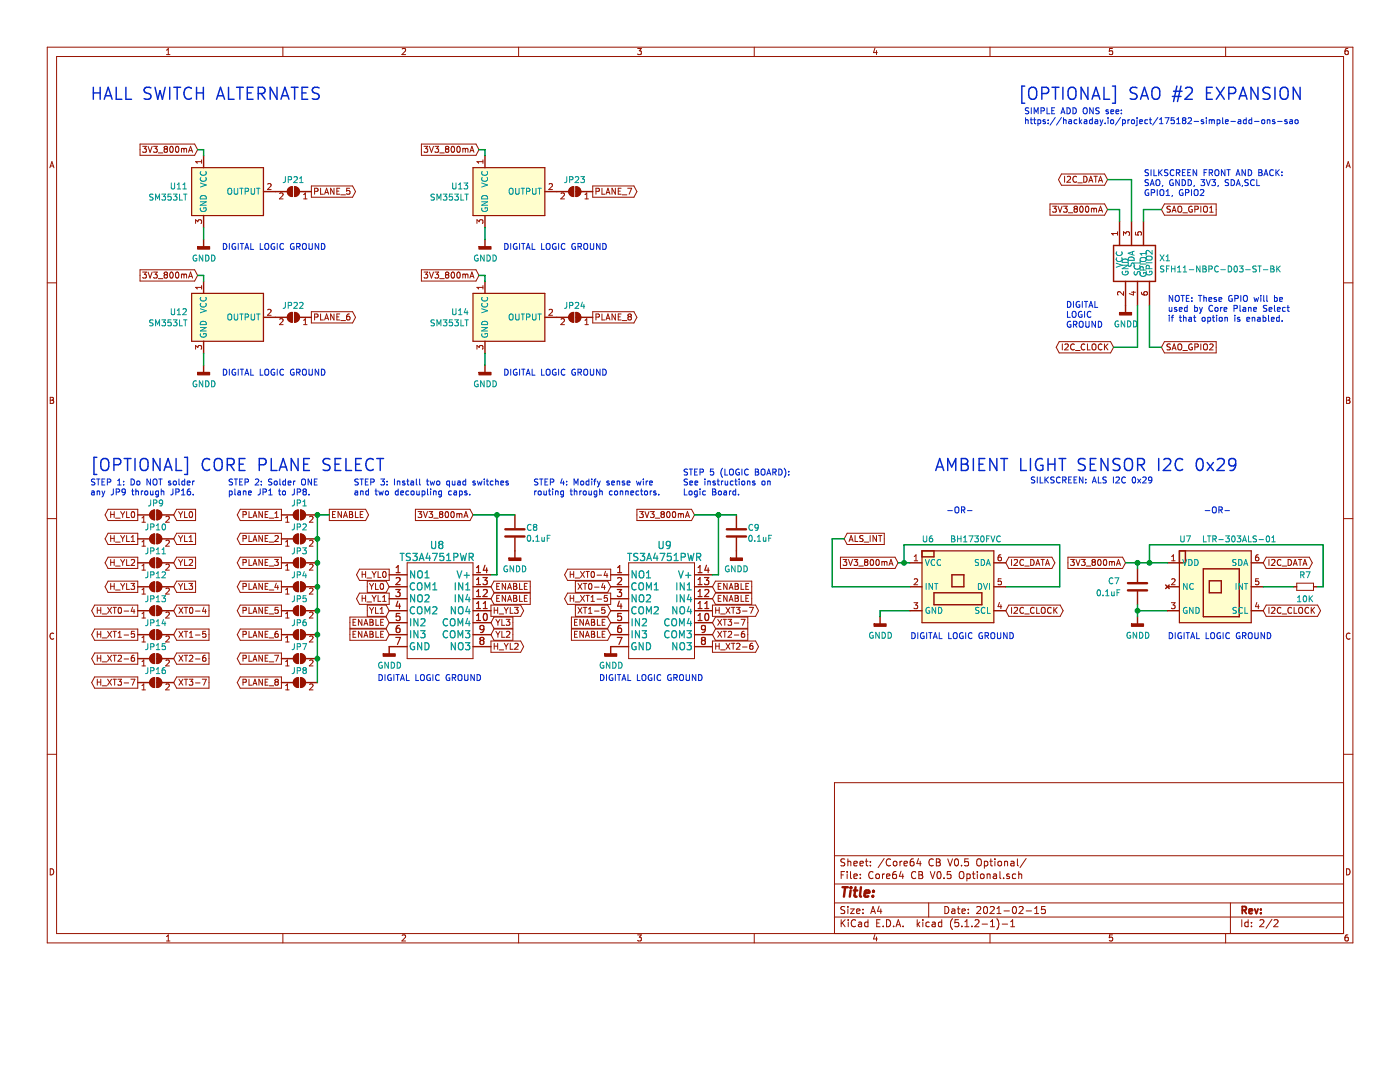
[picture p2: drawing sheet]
EESchema Schematic File Version 4
LIBS:Core64 CB v0.5-cache
EELAYER 29 0
EELAYER END
$Descr A4 11693 8268
encoding utf-8
Sheet 2 2
Title ""
Date "2021-02-15"
Rev ""
Comp ""
Comment1 ""
Comment2 ""
Comment3 ""
Comment4 ""
$EndDescr
$Comp
L Device:C C?
U 1 1
P 9500 4900
AR Path="/604F7C67" Ref="C?"  Part="1" 
AR Path="/604D6360/604F7C67" Ref="C7"  Part="1" 
F 0 "C7" H 9250 4950 50  0000 L CNN
F 1 "0.1uF" H 9150 4850 50  0000 L CNN
F 2 "Capacitor_SMD:C_0805_2012Metric" H 9538 4750 50  0001 C CNN
F 3 "~" H 9500 4900 50  0001 C CNN
	1    9500 4900
	1    0    0    -1  
$EndComp
Text Notes 9750 5350 0    50   ~ 0
DIGITAL LOGIC GROUND
$Comp
L power:GNDD #PWR?
U 1 1
P 9500 5150
AR Path="/604F7C6E" Ref="#PWR?"  Part="1" 
AR Path="/604D6360/604F7C6E" Ref="#PWR0101"  Part="1" 
F 0 "#PWR0101" H 9500 4900 50  0001 C CNN
F 1 "GNDD" H 9504 4995 50  0000 C CNN
F 2 "" H 9500 5150 50  0001 C CNN
F 3 "" H 9500 5150 50  0001 C CNN
	1    9500 5150
	1    0    0    -1  
$EndComp
Wire Wire Line
	9500 5100 9750 5100
Wire Wire Line
	9500 5100 9500 5150
Wire Wire Line
	9500 4700 9500 4750
Text GLabel 9400 4700 0    50   Input ~ 0
3V3_800mA
Text GLabel 10550 4700 2    50   BiDi ~ 0
I2C_DATA
Text GLabel 10550 5100 2    50   BiDi ~ 0
I2C_CLOCK
Wire Wire Line
	9500 4700 9400 4700
Connection ~ 9500 4700
Wire Wire Line
	9500 5100 9500 5050
Connection ~ 9500 5100
$Comp
L Core_64_KiCad_Library:LTR-303ALS-01 U?
U 1 1
P 10150 4900
AR Path="/604F7C7E" Ref="U?"  Part="1" 
AR Path="/604D6360/604F7C7E" Ref="U7"  Part="1" 
F 0 "U7" H 9900 5300 50  0000 C CNN
F 1 "LTR-303ALS-01" H 10350 5300 50  0000 C CNN
F 2 "OptoDevice:Lite-On_LTR-303ALS-01" H 10150 5350 50  0001 C CNN
F 3 "http://optoelectronics.liteon.com/upload/download/DS86-2013-0004/LTR-303ALS-01_DS_V1.pdf" H 9850 5250 50  0001 C CNN
	1    10150 4900
	1    0    0    -1  
$EndComp
Wire Wire Line
	9500 4700 9600 4700
Text Notes 10050 4300 0    50   ~ 0
-OR-
$Comp
L Device:R_Small R?
U 1 1
P 10900 4900
AR Path="/604F7C86" Ref="R?"  Part="1" 
AR Path="/604D6360/604F7C86" Ref="R7"  Part="1" 
F 0 "R7" V 10800 4900 50  0000 C CNN
F 1 "10K" V 11000 4900 50  0000 C CNN
F 2 "Resistor_SMD:R_0805_2012Metric" H 10900 4900 50  0001 C CNN
F 3 "~" H 10900 4900 50  0001 C CNN
	1    10900 4900
	0    1    1    0   
$EndComp
Wire Wire Line
	10550 4900 10800 4900
Wire Wire Line
	11000 4900 11050 4900
Wire Wire Line
	9600 4700 9600 4550
Wire Wire Line
	9600 4550 11050 4550
Wire Wire Line
	11050 4550 11050 4900
Connection ~ 9600 4700
Wire Wire Line
	9600 4700 9750 4700
Text Notes 7600 5350 0    50   ~ 0
DIGITAL LOGIC GROUND
$Comp
L power:GNDD #PWR?
U 1 1
P 7350 5150
AR Path="/604F7C94" Ref="#PWR?"  Part="1" 
AR Path="/604D6360/604F7C94" Ref="#PWR0102"  Part="1" 
F 0 "#PWR0102" H 7350 4900 50  0001 C CNN
F 1 "GNDD" H 7354 4995 50  0000 C CNN
F 2 "" H 7350 5150 50  0001 C CNN
F 3 "" H 7350 5150 50  0001 C CNN
	1    7350 5150
	1    0    0    -1  
$EndComp
Wire Wire Line
	7350 5100 7600 5100
Wire Wire Line
	7350 5100 7350 5150
Text GLabel 7500 4700 0    50   Input ~ 0
3V3_800mA
Text GLabel 8400 4700 2    50   BiDi ~ 0
I2C_DATA
Text GLabel 8400 5100 2    50   BiDi ~ 0
I2C_CLOCK
Wire Wire Line
	7500 4700 7550 4700
Wire Wire Line
	8400 4900 8850 4900
Text Notes 7900 4300 0    50   ~ 0
-OR-
$Comp
L Core_64_KiCad_Library:BH1730FVC U?
U 1 1
P 8000 4900
AR Path="/604F7CA2" Ref="U?"  Part="1" 
AR Path="/604D6360/604F7CA2" Ref="U6"  Part="1" 
F 0 "U6" H 7750 5300 50  0000 C CNN
F 1 "BH1730FVC" H 8150 5300 50  0000 C CNN
F 2 "ALS_BH1730:REG_BD00IC0WHFV-GTR" H 8000 5350 50  0001 C CNN
F 3 "http://optoelectronics.liteon.com/upload/download/DS86-2013-0004/LTR-303ALS-01_DS_V1.pdf" H 7700 5250 50  0001 C CNN
	1    8000 4900
	1    0    0    -1  
$EndComp
Wire Wire Line
	8850 4900 8850 4550
Wire Wire Line
	8850 4550 7550 4550
Wire Wire Line
	7550 4550 7550 4700
Connection ~ 7550 4700
Wire Wire Line
	7550 4700 7600 4700
Wire Wire Line
	7600 4900 6950 4900
Wire Wire Line
	6950 4900 6950 4500
Text GLabel 7050 4500 2    50   Input ~ 0
ALS_INT
Wire Wire Line
	6950 4500 7050 4500
Text Notes 8600 4050 0    50   ~ 0
SILKSCREEN: ALS I2C 0x29
Text Notes 7800 3950 0    100  ~ 0
AMBIENT LIGHT SENSOR I2C 0x29
Text Notes 750  3950 0    100  ~ 0
[OPTIONAL] CORE PLANE SELECT
$Comp
L Jumper:SolderJumper_2_Open JP?
U 1 1
P 2500 4300
AR Path="/60572362" Ref="JP?"  Part="1" 
AR Path="/604D6360/60572362" Ref="JP1"  Part="1" 
F 0 "JP1" H 2500 4400 50  0000 C CNN
F 1 "SolderJumper_2_Open" H 2500 4420 50  0001 C CNN
F 2 "Jumper:SolderJumper-2_P1.3mm_Open_Pad1.0x1.5mm" H 2500 4300 50  0001 C CNN
F 3 "~" H 2500 4300 50  0001 C CNN
	1    2500 4300
	1    0    0    -1  
$EndComp
$Comp
L Jumper:SolderJumper_2_Open JP?
U 1 1
P 2500 4500
AR Path="/60572368" Ref="JP?"  Part="1" 
AR Path="/604D6360/60572368" Ref="JP2"  Part="1" 
F 0 "JP2" H 2500 4600 50  0000 C CNN
F 1 "SolderJumper_2_Open" H 2500 4620 50  0001 C CNN
F 2 "Jumper:SolderJumper-2_P1.3mm_Open_Pad1.0x1.5mm" H 2500 4500 50  0001 C CNN
F 3 "~" H 2500 4500 50  0001 C CNN
	1    2500 4500
	1    0    0    -1  
$EndComp
$Comp
L Device:C C?
U 1 1
P 4300 4450
AR Path="/6057236E" Ref="C?"  Part="1" 
AR Path="/604D6360/6057236E" Ref="C8"  Part="1" 
F 0 "C8" H 4391 4496 50  0000 L CNN
F 1 "0.1uF" H 4391 4405 50  0000 L CNN
F 2 "Capacitor_SMD:C_0805_2012Metric" H 4300 4450 50  0001 C CNN
F 3 "~" H 4300 4450 50  0001 C CNN
	1    4300 4450
	1    0    0    -1  
$EndComp
Text GLabel 3950 4300 0    50   Input ~ 0
3V3_800mA
$Comp
L power:GNDD #PWR?
U 1 1
P 3250 5400
AR Path="/60572375" Ref="#PWR?"  Part="1" 
AR Path="/604D6360/60572375" Ref="#PWR0103"  Part="1" 
F 0 "#PWR0103" H 3250 5150 50  0001 C CNN
F 1 "GNDD" H 3254 5245 50  0000 C CNN
F 2 "" H 3250 5400 50  0001 C CNN
F 3 "" H 3250 5400 50  0001 C CNN
	1    3250 5400
	1    0    0    -1  
$EndComp
Text Notes 3150 5700 0    50   ~ 0
DIGITAL LOGIC GROUND
Text GLabel 3250 5000 0    50   Output ~ 0
H_YL1
Text GLabel 3250 4800 0    50   Output ~ 0
H_YL0
Text GLabel 4100 5400 2    50   Output ~ 0
H_YL2
Text GLabel 4100 5100 2    50   Output ~ 0
H_YL3
Text GLabel 5100 4800 0    50   Output ~ 0
H_XT0-4
Text GLabel 5100 5000 0    50   Output ~ 0
H_XT1-5
Text GLabel 5950 5400 2    50   Output ~ 0
H_XT2-6
Text GLabel 5950 5100 2    50   Output ~ 0
H_XT3-7
Text GLabel 4100 5200 2    50   Input ~ 0
YL3
Text GLabel 4100 5300 2    50   Input ~ 0
YL2
Text GLabel 3250 5100 0    50   Input ~ 0
YL1
Text GLabel 3250 4900 0    50   Input ~ 0
YL0
Text GLabel 5950 5200 2    50   Input ~ 0
XT3-7
Text GLabel 5950 5300 2    50   Input ~ 0
XT2-6
Text GLabel 5100 5100 0    50   Input ~ 0
XT1-5
Text GLabel 5100 4900 0    50   Input ~ 0
XT0-4
$Comp
L Jumper:SolderJumper_2_Open JP?
U 1 1
P 2500 4700
AR Path="/6057238C" Ref="JP?"  Part="1" 
AR Path="/604D6360/6057238C" Ref="JP3"  Part="1" 
F 0 "JP3" H 2500 4800 50  0000 C CNN
F 1 "SolderJumper_2_Open" H 2500 4820 50  0001 C CNN
F 2 "Jumper:SolderJumper-2_P1.3mm_Open_Pad1.0x1.5mm" H 2500 4700 50  0001 C CNN
F 3 "~" H 2500 4700 50  0001 C CNN
	1    2500 4700
	1    0    0    -1  
$EndComp
$Comp
L Jumper:SolderJumper_2_Open JP?
U 1 1
P 2500 4900
AR Path="/60572392" Ref="JP?"  Part="1" 
AR Path="/604D6360/60572392" Ref="JP4"  Part="1" 
F 0 "JP4" H 2500 5000 50  0000 C CNN
F 1 "SolderJumper_2_Open" H 2500 5020 50  0001 C CNN
F 2 "Jumper:SolderJumper-2_P1.3mm_Open_Pad1.0x1.5mm" H 2500 4900 50  0001 C CNN
F 3 "~" H 2500 4900 50  0001 C CNN
	1    2500 4900
	1    0    0    -1  
$EndComp
$Comp
L Jumper:SolderJumper_2_Open JP?
U 1 1
P 2500 5100
AR Path="/60572398" Ref="JP?"  Part="1" 
AR Path="/604D6360/60572398" Ref="JP5"  Part="1" 
F 0 "JP5" H 2500 5200 50  0000 C CNN
F 1 "SolderJumper_2_Open" H 2500 5220 50  0001 C CNN
F 2 "Jumper:SolderJumper-2_P1.3mm_Open_Pad1.0x1.5mm" H 2500 5100 50  0001 C CNN
F 3 "~" H 2500 5100 50  0001 C CNN
	1    2500 5100
	1    0    0    -1  
$EndComp
$Comp
L Jumper:SolderJumper_2_Open JP?
U 1 1
P 2500 5300
AR Path="/6057239E" Ref="JP?"  Part="1" 
AR Path="/604D6360/6057239E" Ref="JP6"  Part="1" 
F 0 "JP6" H 2500 5400 50  0000 C CNN
F 1 "SolderJumper_2_Open" H 2500 5420 50  0001 C CNN
F 2 "Jumper:SolderJumper-2_P1.3mm_Open_Pad1.0x1.5mm" H 2500 5300 50  0001 C CNN
F 3 "~" H 2500 5300 50  0001 C CNN
	1    2500 5300
	1    0    0    -1  
$EndComp
$Comp
L Jumper:SolderJumper_2_Open JP?
U 1 1
P 2500 5500
AR Path="/605723A4" Ref="JP?"  Part="1" 
AR Path="/604D6360/605723A4" Ref="JP7"  Part="1" 
F 0 "JP7" H 2500 5600 50  0000 C CNN
F 1 "SolderJumper_2_Open" H 2500 5620 50  0001 C CNN
F 2 "Jumper:SolderJumper-2_P1.3mm_Open_Pad1.0x1.5mm" H 2500 5500 50  0001 C CNN
F 3 "~" H 2500 5500 50  0001 C CNN
	1    2500 5500
	1    0    0    -1  
$EndComp
$Comp
L Jumper:SolderJumper_2_Open JP?
U 1 1
P 2500 5700
AR Path="/605723AA" Ref="JP?"  Part="1" 
AR Path="/604D6360/605723AA" Ref="JP8"  Part="1" 
F 0 "JP8" H 2500 5800 50  0000 C CNN
F 1 "SolderJumper_2_Open" H 2500 5820 50  0001 C CNN
F 2 "Jumper:SolderJumper-2_P1.3mm_Open_Pad1.0x1.5mm" H 2500 5700 50  0001 C CNN
F 3 "~" H 2500 5700 50  0001 C CNN
	1    2500 5700
	1    0    0    -1  
$EndComp
Wire Wire Line
	2650 5700 2650 5500
Wire Wire Line
	2650 5500 2650 5300
Connection ~ 2650 5500
Wire Wire Line
	2650 5100 2650 5300
Connection ~ 2650 5300
Connection ~ 2650 5100
Wire Wire Line
	2650 4700 2650 4900
Connection ~ 2650 4900
Wire Wire Line
	2650 4500 2650 4700
Connection ~ 2650 4700
Wire Wire Line
	2650 4300 2650 4500
Connection ~ 2650 4500
Text GLabel 2750 4300 2    50   Output ~ 0
ENABLE
Text GLabel 3250 5200 0    50   Input ~ 0
ENABLE
Text GLabel 3250 5300 0    50   Input ~ 0
ENABLE
Text GLabel 4100 4900 2    50   Input ~ 0
ENABLE
Text GLabel 4100 5000 2    50   Input ~ 0
ENABLE
$Comp
L power:GNDD #PWR?
U 1 1
P 4300 4600
AR Path="/605723C1" Ref="#PWR?"  Part="1" 
AR Path="/604D6360/605723C1" Ref="#PWR0104"  Part="1" 
F 0 "#PWR0104" H 4300 4350 50  0001 C CNN
F 1 "GNDD" H 4300 4450 50  0000 C CNN
F 2 "" H 4300 4600 50  0001 C CNN
F 3 "" H 4300 4600 50  0001 C CNN
	1    4300 4600
	1    0    0    -1  
$EndComp
Wire Wire Line
	4100 4800 4150 4800
Wire Wire Line
	4150 4300 4150 4800
Wire Wire Line
	3950 4300 4150 4300
$Comp
L Jumper:SolderJumper_2_Open JP?
U 1 1
P 1300 4300
AR Path="/605723CA" Ref="JP?"  Part="1" 
AR Path="/604D6360/605723CA" Ref="JP9"  Part="1" 
F 0 "JP9" H 1300 4400 50  0000 C CNN
F 1 "SolderJumper_2_Bridged" H 1300 4420 50  0001 C CNN
F 2 "Jumper:SolderJumper-2_P1.3mm_Open_Pad1.0x1.5mm" H 1300 4300 50  0001 C CNN
F 3 "~" H 1300 4300 50  0001 C CNN
	1    1300 4300
	1    0    0    -1  
$EndComp
$Comp
L TI_TS3A4751PWR:TS3A4751PWR U?
U 1 1
P 4950 4800
AR Path="/605723D0" Ref="U?"  Part="1" 
AR Path="/604D6360/605723D0" Ref="U9"  Part="1" 
F 0 "U9" H 5550 5050 60  0000 C CNN
F 1 "TS3A4751PWR" H 5550 4950 60  0000 C CNN
F 2 "TI_TS3A4751PWR:TS3A4751PWR" H 6150 5040 60  0001 C CNN
F 3 "" H 4950 4800 60  0000 C CNN
	1    4950 4800
	1    0    0    -1  
$EndComp
$Comp
L power:GNDD #PWR?
U 1 1
P 5100 5400
AR Path="/605723D6" Ref="#PWR?"  Part="1" 
AR Path="/604D6360/605723D6" Ref="#PWR0105"  Part="1" 
F 0 "#PWR0105" H 5100 5150 50  0001 C CNN
F 1 "GNDD" H 5104 5245 50  0000 C CNN
F 2 "" H 5100 5400 50  0001 C CNN
F 3 "" H 5100 5400 50  0001 C CNN
	1    5100 5400
	1    0    0    -1  
$EndComp
Text Notes 5000 5700 0    50   ~ 0
DIGITAL LOGIC GROUND
Text GLabel 1150 4500 0    50   Output ~ 0
H_YL1
Text GLabel 1150 4300 0    50   Output ~ 0
H_YL0
Text GLabel 1450 4500 2    50   Input ~ 0
YL1
Text GLabel 1450 4300 2    50   Input ~ 0
YL0
Text GLabel 1150 4900 0    50   Output ~ 0
H_YL3
$Comp
L Jumper:SolderJumper_2_Open JP?
U 1 1
P 1300 4500
AR Path="/605723E2" Ref="JP?"  Part="1" 
AR Path="/604D6360/605723E2" Ref="JP10"  Part="1" 
F 0 "JP10" H 1300 4600 50  0000 C CNN
F 1 "SolderJumper_2_Bridged" H 1300 4620 50  0001 C CNN
F 2 "Jumper:SolderJumper-2_P1.3mm_Open_Pad1.0x1.5mm" H 1300 4500 50  0001 C CNN
F 3 "~" H 1300 4500 50  0001 C CNN
	1    1300 4500
	1    0    0    -1  
$EndComp
$Comp
L Jumper:SolderJumper_2_Open JP?
U 1 1
P 1300 4700
AR Path="/605723E8" Ref="JP?"  Part="1" 
AR Path="/604D6360/605723E8" Ref="JP11"  Part="1" 
F 0 "JP11" H 1300 4800 50  0000 C CNN
F 1 "SolderJumper_2_Bridged" H 1300 4820 50  0001 C CNN
F 2 "Jumper:SolderJumper-2_P1.3mm_Open_Pad1.0x1.5mm" H 1300 4700 50  0001 C CNN
F 3 "~" H 1300 4700 50  0001 C CNN
	1    1300 4700
	1    0    0    -1  
$EndComp
$Comp
L Jumper:SolderJumper_2_Open JP?
U 1 1
P 1300 4900
AR Path="/605723EE" Ref="JP?"  Part="1" 
AR Path="/604D6360/605723EE" Ref="JP12"  Part="1" 
F 0 "JP12" H 1300 5000 50  0000 C CNN
F 1 "SolderJumper_2_Bridged" H 1300 5020 50  0001 C CNN
F 2 "Jumper:SolderJumper-2_P1.3mm_Open_Pad1.0x1.5mm" H 1300 4900 50  0001 C CNN
F 3 "~" H 1300 4900 50  0001 C CNN
	1    1300 4900
	1    0    0    -1  
$EndComp
$Comp
L Jumper:SolderJumper_2_Open JP?
U 1 1
P 1300 5100
AR Path="/605723F4" Ref="JP?"  Part="1" 
AR Path="/604D6360/605723F4" Ref="JP13"  Part="1" 
F 0 "JP13" H 1300 5200 50  0000 C CNN
F 1 "SolderJumper_2_Bridged" H 1300 5220 50  0001 C CNN
F 2 "Jumper:SolderJumper-2_P1.3mm_Open_Pad1.0x1.5mm" H 1300 5100 50  0001 C CNN
F 3 "~" H 1300 5100 50  0001 C CNN
	1    1300 5100
	1    0    0    -1  
$EndComp
$Comp
L Jumper:SolderJumper_2_Open JP?
U 1 1
P 1300 5300
AR Path="/605723FA" Ref="JP?"  Part="1" 
AR Path="/604D6360/605723FA" Ref="JP14"  Part="1" 
F 0 "JP14" H 1300 5400 50  0000 C CNN
F 1 "SolderJumper_2_Bridged" H 1300 5420 50  0001 C CNN
F 2 "Jumper:SolderJumper-2_P1.3mm_Open_Pad1.0x1.5mm" H 1300 5300 50  0001 C CNN
F 3 "~" H 1300 5300 50  0001 C CNN
	1    1300 5300
	1    0    0    -1  
$EndComp
$Comp
L Jumper:SolderJumper_2_Open JP?
U 1 1
P 1300 5500
AR Path="/60572400" Ref="JP?"  Part="1" 
AR Path="/604D6360/60572400" Ref="JP15"  Part="1" 
F 0 "JP15" H 1300 5600 50  0000 C CNN
F 1 "SolderJumper_2_Bridged" H 1300 5620 50  0001 C CNN
F 2 "Jumper:SolderJumper-2_P1.3mm_Open_Pad1.0x1.5mm" H 1300 5500 50  0001 C CNN
F 3 "~" H 1300 5500 50  0001 C CNN
	1    1300 5500
	1    0    0    -1  
$EndComp
$Comp
L Jumper:SolderJumper_2_Open JP?
U 1 1
P 1300 5700
AR Path="/60572406" Ref="JP?"  Part="1" 
AR Path="/604D6360/60572406" Ref="JP16"  Part="1" 
F 0 "JP16" H 1300 5800 50  0000 C CNN
F 1 "SolderJumper_2_Bridged" H 1300 5820 50  0001 C CNN
F 2 "Jumper:SolderJumper-2_P1.3mm_Open_Pad1.0x1.5mm" H 1300 5700 50  0001 C CNN
F 3 "~" H 1300 5700 50  0001 C CNN
	1    1300 5700
	1    0    0    -1  
$EndComp
Text GLabel 1450 4900 2    50   Input ~ 0
YL3
Text GLabel 1150 4700 0    50   Output ~ 0
H_YL2
Text GLabel 1450 4700 2    50   Input ~ 0
YL2
Text GLabel 1150 5100 0    50   Output ~ 0
H_XT0-4
Text GLabel 1150 5300 0    50   Output ~ 0
H_XT1-5
Text GLabel 1150 5500 0    50   Output ~ 0
H_XT2-6
Text GLabel 1150 5700 0    50   Output ~ 0
H_XT3-7
Text GLabel 1450 5700 2    50   Input ~ 0
XT3-7
Text GLabel 1450 5500 2    50   Input ~ 0
XT2-6
Text GLabel 1450 5300 2    50   Input ~ 0
XT1-5
Text GLabel 1450 5100 2    50   Input ~ 0
XT0-4
Wire Wire Line
	2650 4900 2650 5100
Wire Wire Line
	2650 4300 2750 4300
Connection ~ 2650 4300
Text GLabel 2350 5100 0    50   Output ~ 0
PLANE_5
Text GLabel 2350 5300 0    50   Output ~ 0
PLANE_6
Text GLabel 2350 5500 0    50   Output ~ 0
PLANE_7
Text GLabel 2350 5700 0    50   Output ~ 0
PLANE_8
Text GLabel 2350 4300 0    50   Output ~ 0
PLANE_1
Text GLabel 2350 4500 0    50   Output ~ 0
PLANE_2
Text GLabel 2350 4700 0    50   Output ~ 0
PLANE_3
Text GLabel 2350 4900 0    50   Output ~ 0
PLANE_4
$Comp
L TI_TS3A4751PWR:TS3A4751PWR U?
U 1 1
P 3100 4800
AR Path="/60572422" Ref="U?"  Part="1" 
AR Path="/604D6360/60572422" Ref="U8"  Part="1" 
F 0 "U8" H 3650 5050 60  0000 C CNN
F 1 "TS3A4751PWR" H 3650 4950 60  0000 C CNN
F 2 "TI_TS3A4751PWR:TS3A4751PWR" H 4300 5040 60  0001 C CNN
F 3 "" H 3100 4800 60  0000 C CNN
	1    3100 4800
	1    0    0    -1  
$EndComp
Connection ~ 4150 4300
Wire Wire Line
	4150 4300 4300 4300
$Comp
L Device:C C?
U 1 1
P 6150 4450
AR Path="/6057242A" Ref="C?"  Part="1" 
AR Path="/604D6360/6057242A" Ref="C9"  Part="1" 
F 0 "C9" H 6241 4496 50  0000 L CNN
F 1 "0.1uF" H 6241 4405 50  0000 L CNN
F 2 "Capacitor_SMD:C_0805_2012Metric" H 6150 4450 50  0001 C CNN
F 3 "~" H 6150 4450 50  0001 C CNN
	1    6150 4450
	1    0    0    -1  
$EndComp
Text GLabel 5800 4300 0    50   Input ~ 0
3V3_800mA
$Comp
L power:GNDD #PWR?
U 1 1
P 6150 4600
AR Path="/60572431" Ref="#PWR?"  Part="1" 
AR Path="/604D6360/60572431" Ref="#PWR0106"  Part="1" 
F 0 "#PWR0106" H 6150 4350 50  0001 C CNN
F 1 "GNDD" H 6150 4450 50  0000 C CNN
F 2 "" H 6150 4600 50  0001 C CNN
F 3 "" H 6150 4600 50  0001 C CNN
	1    6150 4600
	1    0    0    -1  
$EndComp
Wire Wire Line
	6000 4300 6000 4800
Wire Wire Line
	5800 4300 6000 4300
Connection ~ 6000 4300
Wire Wire Line
	6000 4300 6150 4300
Wire Wire Line
	5950 4800 6000 4800
Text GLabel 5950 4900 2    50   Input ~ 0
ENABLE
Text GLabel 5950 5000 2    50   Input ~ 0
ENABLE
Text GLabel 5100 5200 0    50   Input ~ 0
ENABLE
Text GLabel 5100 5300 0    50   Input ~ 0
ENABLE
Text Notes 750  4150 0    50   ~ 0
STEP 1: Do NOT solder\nany JP9 through JP16.
Text Notes 1900 4150 0    50   ~ 0
STEP 2: Solder ONE \nplane JP1 to JP8.
Text Notes 2950 4150 0    50   ~ 0
STEP 3: Install two quad switches\nand two decoupling caps.
Text Notes 4450 4150 0    50   ~ 0
STEP 4: Modify sense wire\nrouting through connectors.
Text Notes 5700 4150 0    50   ~ 0
STEP 5 (LOGIC BOARD):\nSee instructions on\nLogic Board.
$Comp
L Core64-CB-v0.5-rescue:Badgelife_sao_connector_v169bis-badgelife_shitty_addon_v169bis-Interactive-Core-Memory-Badge-(Cores)-v0.3-rescue-Core64-CB-v0.4-rescue X?
U 1 1
P 9500 2150
AR Path="/605D5CB6" Ref="X?"  Part="1" 
AR Path="/604D6360/605D5CB6" Ref="X1"  Part="1" 
F 0 "X1" H 9679 2147 50  0000 L CNN
F 1 "SFH11-NBPC-D03-ST-BK" H 9679 2054 50  0000 L CNN
F 2 "badgelife_sao_v169bis:Badgelife-SAOv169-BADGE-2x3" H 9500 2350 50  0001 C CNN
F 3 "" H 9500 2350 50  0001 C CNN
	1    9500 2150
	1    0    0    -1  
$EndComp
Text GLabel 9700 1750 2    50   Input ~ 0
SAO_GPIO1
Text GLabel 9700 2900 2    50   Input ~ 0
SAO_GPIO2
Text GLabel 9250 1750 0    50   Input ~ 0
3V3_800mA
Text GLabel 9250 1500 0    50   BiDi ~ 0
I2C_DATA
Text GLabel 9300 2900 0    50   BiDi ~ 0
I2C_CLOCK
Wire Wire Line
	9500 2550 9500 2900
Wire Wire Line
	9500 2900 9300 2900
Wire Wire Line
	9600 2550 9600 2900
Wire Wire Line
	9600 2900 9700 2900
Wire Wire Line
	9550 1850 9550 1750
Wire Wire Line
	9450 1850 9450 1500
Wire Wire Line
	9450 1500 9250 1500
Wire Wire Line
	9250 1750 9350 1750
Wire Wire Line
	9350 1750 9350 1850
Wire Wire Line
	9550 1750 9700 1750
Text Notes 9550 1650 0    50   ~ 0
SILKSCREEN FRONT AND BACK: \nSAO, GNDD, 3V3, SDA,SCL\nGPIO1, GPIO2
Text Notes 8500 850  0    100  ~ 0
[OPTIONAL] SAO #2 EXPANSION
$Comp
L power:GNDD #PWR?
U 1 1
P 9400 2550
AR Path="/605D5CCD" Ref="#PWR?"  Part="1" 
AR Path="/604D6360/605D5CCD" Ref="#PWR0107"  Part="1" 
F 0 "#PWR0107" H 9400 2300 50  0001 C CNN
F 1 "GNDD" H 9404 2395 50  0000 C CNN
F 2 "" H 9400 2550 50  0001 C CNN
F 3 "" H 9400 2550 50  0001 C CNN
	1    9400 2550
	1    0    0    -1  
$EndComp
Text Notes 8900 2750 0    50   ~ 0
DIGITAL\nLOGIC\nGROUND
Text Notes 8550 1050 0    50   ~ 0
SIMPLE ADD ONS see:\nhttps://hackaday.io/project/175182-simple-add-ons-sao
Text Notes 9750 2700 0    50   ~ 0
NOTE: These GPIO will be\nused by Core Plane Select\nif that option is enabled.
$Comp
L Jumper:SolderJumper_2_Open JP?
U 1 1
P 2450 1600
AR Path="/6063DED0" Ref="JP?"  Part="1" 
AR Path="/604D6360/6063DED0" Ref="JP21"  Part="1" 
F 0 "JP21" H 2450 1700 50  0000 C CNN
F 1 "SolderJumper_2_Open" H 2450 1720 50  0001 C CNN
F 2 "Jumper:SolderJumper-2_P1.3mm_Open_Pad1.0x1.5mm" H 2450 1600 50  0001 C CNN
F 3 "~" H 2450 1600 50  0001 C CNN
	1    2450 1600
	-1   0    0    -1  
$EndComp
$Comp
L Jumper:SolderJumper_2_Open JP?
U 1 1
P 2450 2650
AR Path="/6063DED6" Ref="JP?"  Part="1" 
AR Path="/604D6360/6063DED6" Ref="JP22"  Part="1" 
F 0 "JP22" H 2450 2750 50  0000 C CNN
F 1 "SolderJumper_2_Open" H 2450 2770 50  0001 C CNN
F 2 "Jumper:SolderJumper-2_P1.3mm_Open_Pad1.0x1.5mm" H 2450 2650 50  0001 C CNN
F 3 "~" H 2450 2650 50  0001 C CNN
	1    2450 2650
	-1   0    0    -1  
$EndComp
$Comp
L Jumper:SolderJumper_2_Open JP?
U 1 1
P 4800 2650
AR Path="/6063DEE2" Ref="JP?"  Part="1" 
AR Path="/604D6360/6063DEE2" Ref="JP24"  Part="1" 
F 0 "JP24" H 4800 2750 50  0000 C CNN
F 1 "SolderJumper_2_Open" H 4800 2770 50  0001 C CNN
F 2 "Jumper:SolderJumper-2_P1.3mm_Open_Pad1.0x1.5mm" H 4800 2650 50  0001 C CNN
F 3 "~" H 4800 2650 50  0001 C CNN
	1    4800 2650
	-1   0    0    -1  
$EndComp
Text GLabel 2600 1600 2    50   Output ~ 0
PLANE_5
Text GLabel 2600 2650 2    50   Output ~ 0
PLANE_6
Text GLabel 4950 1600 2    50   Output ~ 0
PLANE_7
Text GLabel 4950 2650 2    50   Output ~ 0
PLANE_8
Text GLabel 1650 1250 0    50   Input ~ 0
3V3_800mA
$Comp
L power:GNDD #PWR?
U 1 1
P 1700 2000
AR Path="/606412D7" Ref="#PWR?"  Part="1" 
AR Path="/604D6360/606412D7" Ref="#PWR0108"  Part="1" 
F 0 "#PWR0108" H 1700 1750 50  0001 C CNN
F 1 "GNDD" H 1704 1845 50  0000 C CNN
F 2 "" H 1700 2000 50  0001 C CNN
F 3 "" H 1700 2000 50  0001 C CNN
	1    1700 2000
	1    0    0    -1  
$EndComp
Text Notes 1850 2100 0    50   ~ 0
DIGITAL LOGIC GROUND
$Comp
L Jumper:SolderJumper_2_Open JP?
U 1 1
P 4800 1600
AR Path="/6063DEDC" Ref="JP?"  Part="1" 
AR Path="/604D6360/6063DEDC" Ref="JP23"  Part="1" 
F 0 "JP23" H 4800 1700 50  0000 C CNN
F 1 "SolderJumper_2_Open" H 4800 1720 50  0001 C CNN
F 2 "Jumper:SolderJumper-2_P1.3mm_Open_Pad1.0x1.5mm" H 4800 1600 50  0001 C CNN
F 3 "~" H 4800 1600 50  0001 C CNN
	1    4800 1600
	-1   0    0    -1  
$EndComp
$Comp
L Sensor_Magnetic:SM353LT U11
U 1 1
P 1900 1600
F 0 "U11" H 1570 1647 50  0000 R CNN
F 1 "SM353LT" H 1570 1554 50  0000 R CNN
F 2 "Package_TO_SOT_SMD:SOT-23" H 1850 1600 50  0001 C CNN
F 3 "https://sensing.honeywell.com/honeywell-sensing-nanopower-series-product-sheet-50095501-a-en.pdf" H 1850 1600 50  0001 C CNN
	1    1900 1600
	1    0    0    -1  
$EndComp
Wire Wire Line
	1650 1250 1700 1250
Wire Wire Line
	1700 1250 1700 1300
Wire Wire Line
	1700 2000 1700 1900
Text GLabel 1650 2300 0    50   Input ~ 0
3V3_800mA
$Comp
L power:GNDD #PWR?
U 1 1
P 1700 3050
AR Path="/6065FC74" Ref="#PWR?"  Part="1" 
AR Path="/604D6360/6065FC74" Ref="#PWR0109"  Part="1" 
F 0 "#PWR0109" H 1700 2800 50  0001 C CNN
F 1 "GNDD" H 1704 2895 50  0000 C CNN
F 2 "" H 1700 3050 50  0001 C CNN
F 3 "" H 1700 3050 50  0001 C CNN
	1    1700 3050
	1    0    0    -1  
$EndComp
Text Notes 1850 3150 0    50   ~ 0
DIGITAL LOGIC GROUND
$Comp
L Sensor_Magnetic:SM353LT U12
U 1 1
P 1900 2650
F 0 "U12" H 1570 2697 50  0000 R CNN
F 1 "SM353LT" H 1570 2604 50  0000 R CNN
F 2 "Package_TO_SOT_SMD:SOT-23" H 1850 2650 50  0001 C CNN
F 3 "https://sensing.honeywell.com/honeywell-sensing-nanopower-series-product-sheet-50095501-a-en.pdf" H 1850 2650 50  0001 C CNN
	1    1900 2650
	1    0    0    -1  
$EndComp
Wire Wire Line
	1650 2300 1700 2300
Wire Wire Line
	1700 2300 1700 2350
Wire Wire Line
	1700 3050 1700 2950
Text GLabel 4000 1250 0    50   Input ~ 0
3V3_800mA
$Comp
L power:GNDD #PWR?
U 1 1
P 4050 2000
AR Path="/6066304F" Ref="#PWR?"  Part="1" 
AR Path="/604D6360/6066304F" Ref="#PWR0110"  Part="1" 
F 0 "#PWR0110" H 4050 1750 50  0001 C CNN
F 1 "GNDD" H 4054 1845 50  0000 C CNN
F 2 "" H 4050 2000 50  0001 C CNN
F 3 "" H 4050 2000 50  0001 C CNN
	1    4050 2000
	1    0    0    -1  
$EndComp
Text Notes 4200 2100 0    50   ~ 0
DIGITAL LOGIC GROUND
$Comp
L Sensor_Magnetic:SM353LT U13
U 1 1
P 4250 1600
F 0 "U13" H 3920 1647 50  0000 R CNN
F 1 "SM353LT" H 3920 1554 50  0000 R CNN
F 2 "Package_TO_SOT_SMD:SOT-23" H 4200 1600 50  0001 C CNN
F 3 "https://sensing.honeywell.com/honeywell-sensing-nanopower-series-product-sheet-50095501-a-en.pdf" H 4200 1600 50  0001 C CNN
	1    4250 1600
	1    0    0    -1  
$EndComp
Wire Wire Line
	4000 1250 4050 1250
Wire Wire Line
	4050 1250 4050 1300
Wire Wire Line
	4050 2000 4050 1900
Text GLabel 4000 2300 0    50   Input ~ 0
3V3_800mA
$Comp
L power:GNDD #PWR?
U 1 1
P 4050 3050
AR Path="/606657BE" Ref="#PWR?"  Part="1" 
AR Path="/604D6360/606657BE" Ref="#PWR0111"  Part="1" 
F 0 "#PWR0111" H 4050 2800 50  0001 C CNN
F 1 "GNDD" H 4054 2895 50  0000 C CNN
F 2 "" H 4050 3050 50  0001 C CNN
F 3 "" H 4050 3050 50  0001 C CNN
	1    4050 3050
	1    0    0    -1  
$EndComp
Text Notes 4200 3150 0    50   ~ 0
DIGITAL LOGIC GROUND
$Comp
L Sensor_Magnetic:SM353LT U14
U 1 1
P 4250 2650
F 0 "U14" H 3920 2697 50  0000 R CNN
F 1 "SM353LT" H 3920 2604 50  0000 R CNN
F 2 "Package_TO_SOT_SMD:SOT-23" H 4200 2650 50  0001 C CNN
F 3 "https://sensing.honeywell.com/honeywell-sensing-nanopower-series-product-sheet-50095501-a-en.pdf" H 4200 2650 50  0001 C CNN
	1    4250 2650
	1    0    0    -1  
$EndComp
Wire Wire Line
	4000 2300 4050 2300
Wire Wire Line
	4050 2300 4050 2350
Wire Wire Line
	4050 3050 4050 2950
Text Notes 750  850  0    100  ~ 0
HALL SWITCH ALTERNATES
$EndSCHEMATC
